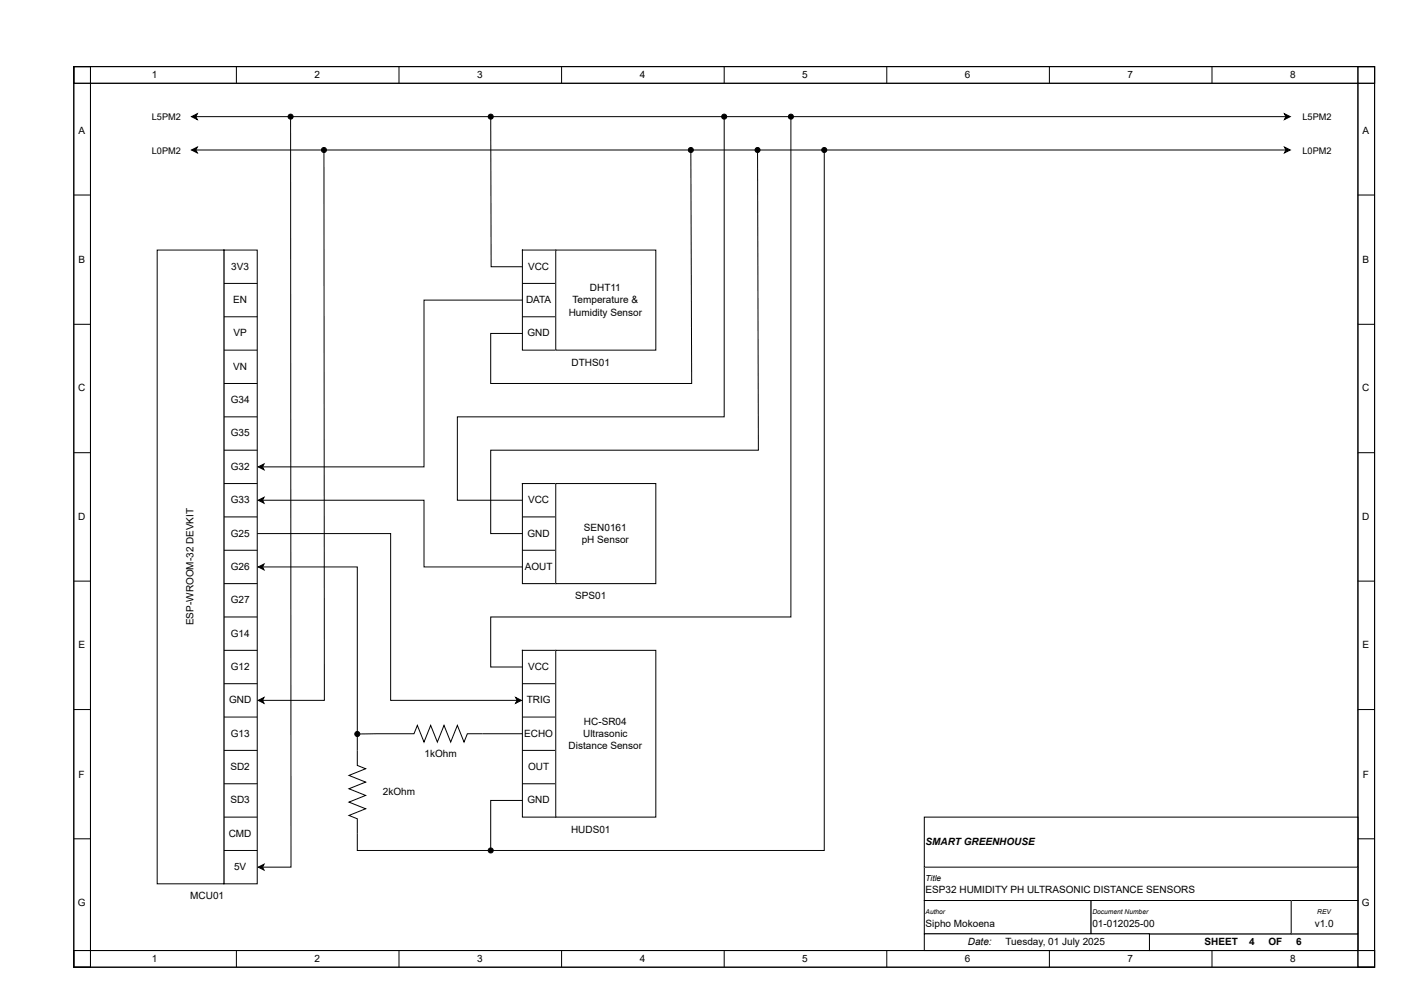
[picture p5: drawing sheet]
<svg xmlns="http://www.w3.org/2000/svg" width="420mm" height="297mm" viewBox="0 0 420 297" stroke-linecap="round" stroke-linejoin="round" font-family="sans-serif">
<path d="M21.7 19.6h383.4v4.9h-383.4z" fill="none" stroke="#000" stroke-width=".29"/>
<path d="M21.7 280.1h383.4v4.9h-383.4z" fill="#fff"/>
<path d="M21.7 19.6h5v265.4h-5zM400.1 19.6h5v265.4h-5zM21.7 280.1h383.4v4.9h-383.4z" fill="none" stroke="#000" stroke-width=".29"/>
<path d="M338.7 275.2h61.4v4.9h-61.4z" fill="#fff"/>
<path d="M338.7 275.2h61.4v4.9h-61.4z" fill="none" stroke="#000" stroke-width=".29"/>
<path d="M272.4 265.3h49.1v9.9h-49.1z" fill="#fff"/>
<path d="M272.4 265.3h49.1v9.9h-49.1z" fill="none" stroke="#000" stroke-width=".29"/>
<path d="M272.4 255.5h127.7v9.8h-127.7z" fill="#fff"/>
<path d="M272.4 255.5h127.7v9.8h-127.7z" fill="none" stroke="#000" stroke-width=".29"/>
<path d="M272.4 240.8h127.7v14.7h-127.7z" fill="#fff"/>
<path d="M272.4 240.8h127.7v14.7h-127.7z" fill="none" stroke="#000" stroke-width=".29"/>
<path d="M380.5 265.3h19.6v9.9h-19.6z" fill="#fff"/>
<path d="M380.5 265.3h19.6v9.9h-19.6z" fill="none" stroke="#000" stroke-width=".29"/>
<path d="M321.5 265.3h59v9.9h-59z" fill="#fff"/>
<path d="M321.5 265.3h59v9.9h-59z" fill="none" stroke="#000" stroke-width=".29"/>
<path d="M272.4 275.2h66.3v4.9h-66.3z" fill="#fff"/>
<g fill="none" stroke="#000" stroke-width=".29">
<path d="M21.7 19.6h383.4v4.9h-383.4zM21.7 19.6h5v265.4h-5zM69.7 19.6v4.9M117.6 19.6v4.9M165.5 19.6v4.9M213.4 19.6v4.9M261.3 19.6v4.9M309.2 19.6v4.9M357.1 19.6v4.9M400.1 19.6h5v265.4h-5zM56.4 34.4l1.7-.9-.4 .9 .4 .8zM57.7 34.4h321.2"/>
<path d="M378.5 33.5l1.7 .9-1.7 .8 .4-.8zM21.7 57.5h5M400.1 57.5h5M21.7 95.6h5M400.1 95.6h5M21.7 133.4h5M400.1 133.4h5M21.7 171.2h5M400.1 171.2h5M21.7 209.1h5M400.1 209.1h5M21.7 247.2h5"/>
<path d="M400.1 247.2h5M272.4 275.2h66.3v4.9h-66.3zM21.7 280.1h383.4v4.9h-383.4zM69.7 280.1v4.9M117.6 280.1v4.9M165.5 280.1v4.9M213.4 280.1v4.9M261.3 280.1v4.9M309.2 280.1v4.9M357.1 280.1v4.9"/>
</g>
<path d="M56.4 34.4l1.7-.9-.4 .9 .4 .8zM378.5 33.5l1.7 .9-1.7 .8 .4-.8z" fill="#000"/>
<path d="M66 73.7h9.8v186.7h-9.8z" fill="#fff"/>
<g fill="none" stroke="#000" stroke-width=".29">
<path d="M66 73.7h9.8v186.7h-9.8zM66 83.5h9.8M66 93.3h9.8M66 103.2h9.8M66 113h9.8M66 122.8h9.8M66 132.7h9.8M66 142.5h9.8M66 152.3h9.8M66 162.1h9.8M66 172h9.8M66 181.8h9.8"/>
<path d="M66 191.6h9.8M66 201.5h9.8M66 211.3h9.8M66 221.1h9.8M66 230.9h9.8M66 240.8h9.8M66 250.6h9.8"/>
</g>
<path d="M46.3 73.7h19.7v186.7h-19.7z" fill="#fff"/>
<g fill="none" stroke="#000" stroke-width=".29">
<path d="M85.6 35.1l.2 220.4h-8.4M56.4 44.2l1.7-.9-.4 .9 .4 .9zM57.7 44.2h321.2M95.5 44.9l.1 161.5h-18.2M378.5 43.3l1.7 .9-1.7 .9 .4-.9zM46.3 73.7h19.7v186.7h-19.7zM76.1 206.4l1.7-.9-.4 .9 .4 .8zM76.1 255.5l1.7-.9-.4 .9 .4 .9z"/>
<circle cx="85.6" cy="34.4" r=".74"/>
<circle cx="95.5" cy="44.2" r=".74"/>
</g>
<g fill="#000">
<path d="M56.4 44.2l1.7-.9-.4 .9 .4 .9zM378.5 43.3l1.7 .9-1.7 .9 .4-.9zM76.1 206.4l1.7-.9-.4 .9 .4 .8zM76.1 255.5l1.7-.9-.4 .9 .4 .9z"/>
<circle cx="85.6" cy="34.4" r=".74"/>
<circle cx="95.5" cy="44.2" r=".74"/>
</g>
<g fill="#fff">
<path d="M44.7 33h8.6v3.2h-8.6z"/>
<path d="M44.7 42.8h8.6v3.2h-8.6z"/>
<path d="M383.8 33h8.6v3.2h-8.6z"/>
<path d="M383.8 42.8h8.6v3.2h-8.6z"/>
<path d="M153.9 73.7h9.9v29.5h-9.9z"/>
</g>
<path d="M153.9 73.7h9.9v29.5h-9.9zM153.9 83.5h9.9M153.9 93.3h9.9" fill="none" stroke="#000" stroke-width=".29"/>
<path d="M163.8 73.7h29.5v29.5h-29.5z" fill="#fff"/>
<path d="M163.8 73.7h29.5v29.5h-29.5z" fill="none" stroke="#000" stroke-width=".29"/>
<path d="M153.9 142.5h9.9v29.5h-9.9z" fill="#fff"/>
<path d="M153.9 142.5h9.9v29.5h-9.9zM153.9 152.3h9.9M153.9 162.1h9.9" fill="none" stroke="#000" stroke-width=".29"/>
<path d="M163.8 142.5h29.5v29.5h-29.5z" fill="#fff"/>
<path d="M163.8 142.5h29.5v29.5h-29.5z" fill="none" stroke="#000" stroke-width=".29"/>
<path d="M153.9 191.6h9.9v49.2h-9.9z" fill="#fff"/>
<path d="M153.9 191.6h9.9v49.2h-9.9zM153.9 201.5h9.9M153.9 211.3h9.9M153.9 221.1h9.9M153.9 230.9h9.9" fill="none" stroke="#000" stroke-width=".29"/>
<path d="M163.8 191.6h29.5v49.2h-29.5z" fill="#fff"/>
<g fill="none" stroke="#000" stroke-width=".29">
<path d="M144.6 35.1l.1 43.5h9.2M213.4 35.1v87.7h-78.6v24.6h19.1M233.1 35.1v146.7h-88.5v14.7h9.3M203.6 44.9l.2 68.1h-59.2v-14.7h9.3M223.2 44.9l.3 87.8h-78.9v24.5h9.3M242.9 44.9v205.7h-98.3v-14.7h9.3M153.9 88.4h-29v49.2h-47.5M76.1 137.6l1.7-.9-.4 .9 .4 .8zM75.8 157.2h39.3v49.2h37.3M76.1 147.4l1.7-.9-.4 .9 .4 .9zM77.4 147.4h47.5v19.7h29M76.1 167.1l1.7-.9-.4 .9 .4 .8z"/>
<path d="M77.4 167.1h27.9v58.4l2.4 1-4.9 2 4.9 1.9-4.9 2 4.9 2-4.9 1.9 4.9 2-4.9 2 2.5 1v9.3h38.6M163.8 191.6h29.5v49.2h-29.5zM151.9 205.5l1.8 .9-1.8 .8 .5-.8zM153.9 216.2h-16.2l-1 2.5-1.9-5-2 5-2-5-1.9 5-2-5-2 5-1.9-5-1 2.5-16 .1"/>
<circle cx="144.6" cy="34.4" r=".74"/>
<circle cx="213.4" cy="34.4" r=".74"/>
<circle cx="233.1" cy="34.4" r=".74"/>
<circle cx="203.6" cy="44.2" r=".74"/>
<circle cx="223.2" cy="44.2" r=".74"/>
<circle cx="242.9" cy="44.2" r=".74"/>
<circle cx="105.3" cy="216.3" r=".74"/>
<circle cx="144.6" cy="250.6" r=".74"/>
</g>
<g fill="#000">
<path d="M76.1 137.6l1.7-.9-.4 .9 .4 .8zM76.1 147.4l1.7-.9-.4 .9 .4 .9zM76.1 167.1l1.7-.9-.4 .9 .4 .8zM151.9 205.5l1.8 .9-1.8 .8 .5-.8z"/>
<circle cx="144.6" cy="34.4" r=".74"/>
<circle cx="213.4" cy="34.4" r=".74"/>
<circle cx="233.1" cy="34.4" r=".74"/>
<circle cx="203.6" cy="44.2" r=".74"/>
<circle cx="223.2" cy="44.2" r=".74"/>
<circle cx="242.9" cy="44.2" r=".74"/>
<circle cx="105.3" cy="216.3" r=".74"/>
<circle cx="144.6" cy="250.6" r=".74"/>
</g>
<g font-size="2.9">
<text x="44.8" y="22.9">1</text>
<text x="92.7" y="22.9">2</text>
<text x="140.6" y="22.9">3</text>
<text x="188.5" y="22.9">4</text>
<text x="236.4" y="22.9">5</text>
<text x="284.3" y="22.9">6</text>
<text x="332.2" y="22.9">7</text>
<text x="380.2" y="22.9">8</text>
<text x="23.1" y="39.4">A</text>
<text x="401.5" y="39.4">A</text>
<text x="23.1" y="77.5">B</text>
<text x="401.5" y="77.5">B</text>
<text x="68.1" y="79.5">3V3</text>
<text x="155.6" y="79.5">VCC</text>
<text x="68.7" y="89.3">EN</text>
<text x="155" y="89.3">DATA</text>
<text x="168.7" y="89.3">Temperature &amp;</text>
<text x="173.8" y="85.8">DHT11</text>
<text x="167.6" y="93">Humidity Sensor</text>
<text x="68.8" y="99.1">VP</text>
<text x="155.4" y="99.1">GND</text>
<text x="168.4" y="107.7">DTHS01</text>
<text x="68.7" y="108.9">VN</text>
<text x="23" y="115.3">C</text>
<text x="68" y="118.8">G34</text>
<text x="401.4" y="115.3">C</text>
<text x="68" y="128.6">G35</text>
<text x="68" y="138.4">G32</text>
<text x="68" y="148.3">G33</text>
<text x="155.6" y="148.3">VCC</text>
<text x="23" y="153.2">D</text>
<text x="401.4" y="153.2">D</text>
<text x="68" y="158.1">G25</text>
<text x="155.4" y="158.1">GND</text>
<text x="171.4" y="160.1">pH Sensor</text>
<text x="172.1" y="156.4">SEN0161</text>
<text x="68" y="167.9">G26</text>
<text x="154.6" y="167.9">AOUT</text>
<text x="68" y="177.7">G27</text>
<text x="169.5" y="176.5">SPS01</text>
<text x="57" y="184.2" transform="rotate(-90 57 184.2)">ESP-WROOM-32 DEVKIT</text>
<text x="23.1" y="191">E</text>
<text x="68" y="187.6">G14</text>
<text x="401.5" y="191">E</text>
<text x="68" y="197.4">G12</text>
<text x="155.6" y="197.4">VCC</text>
<text x="67.5" y="207.2">GND</text>
<text x="155.2" y="207.2">TRIG</text>
<text x="172.1" y="213.6">HC-SR04</text>
<text x="68" y="217.1">G13</text>
<text x="154.5" y="217.1">ECHO</text>
<text x="167.6" y="220.7">Distance Sensor</text>
<text x="171.8" y="217.1">Ultrasonic</text>
<text x="67.9" y="226.9">SD2</text>
<text x="125.1" y="223">1kOhm</text>
<text x="155.6" y="226.9">OUT</text>
<text x="23.2" y="229.1">F</text>
<text x="401.6" y="229.1">F</text>
<text x="67.9" y="236.7">SD3</text>
<text x="112.8" y="234.3">2kOhm</text>
<text x="155.4" y="236.7">GND</text>
<text x="168.3" y="245.3">HUDS01</text>
<text x="67.4" y="246.5">CMD</text>
<text x="272.7" y="249">SMART GREENHOUSE</text>
<text x="69" y="256.4">5V</text>
<text x="272.7" y="263.2">ESP32 HUMIDITY PH ULTRASONIC DISTANCE SENSORS</text>
<text x="22.9" y="266.9">G</text>
<text x="56.1" y="265">MCU01</text>
<text x="401.3" y="266.9">G</text>
<text x="272.7" y="273.1">Sipho Mokoena</text>
<text x="321.9" y="273.1">01-012025-00</text>
<text x="387.4" y="273.1">v1.0</text>
<text x="285.2" y="278.5">Date:</text>
<text x="296.3" y="278.5">Tuesday, 01 July 2025</text>
<text x="355" y="278.5">SHEET</text>
<text x="368.1" y="278.5">4</text>
<text x="373.8" y="278.5">OF</text>
<text x="382" y="278.5">6</text>
<text x="44.8" y="283.4">1</text>
<text x="92.7" y="283.4">2</text>
<text x="140.6" y="283.4">3</text>
<text x="188.5" y="283.4">4</text>
<text x="236.4" y="283.4">5</text>
<text x="284.3" y="283.4">6</text>
<text x="332.2" y="283.4">7</text>
<text x="380.2" y="283.4">8</text>
</g>
<g font-size="2.7">
<text x="44.7" y="35.5">L5PM2</text>
<text x="383.8" y="35.5">L5PM2</text>
<text x="44.7" y="45.3">L0PM2</text>
<text x="383.8" y="45.3">L0PM2</text>
</g>
<text font-size="2.5" x="272.7" y="259.6">Title</text>
<g font-size="2">
<text x="272.7" y="269.4">Author</text>
<text x="321.9" y="269.4">Document Number</text>
<text x="388.2" y="269.4">REV</text>
</g>
</svg>
